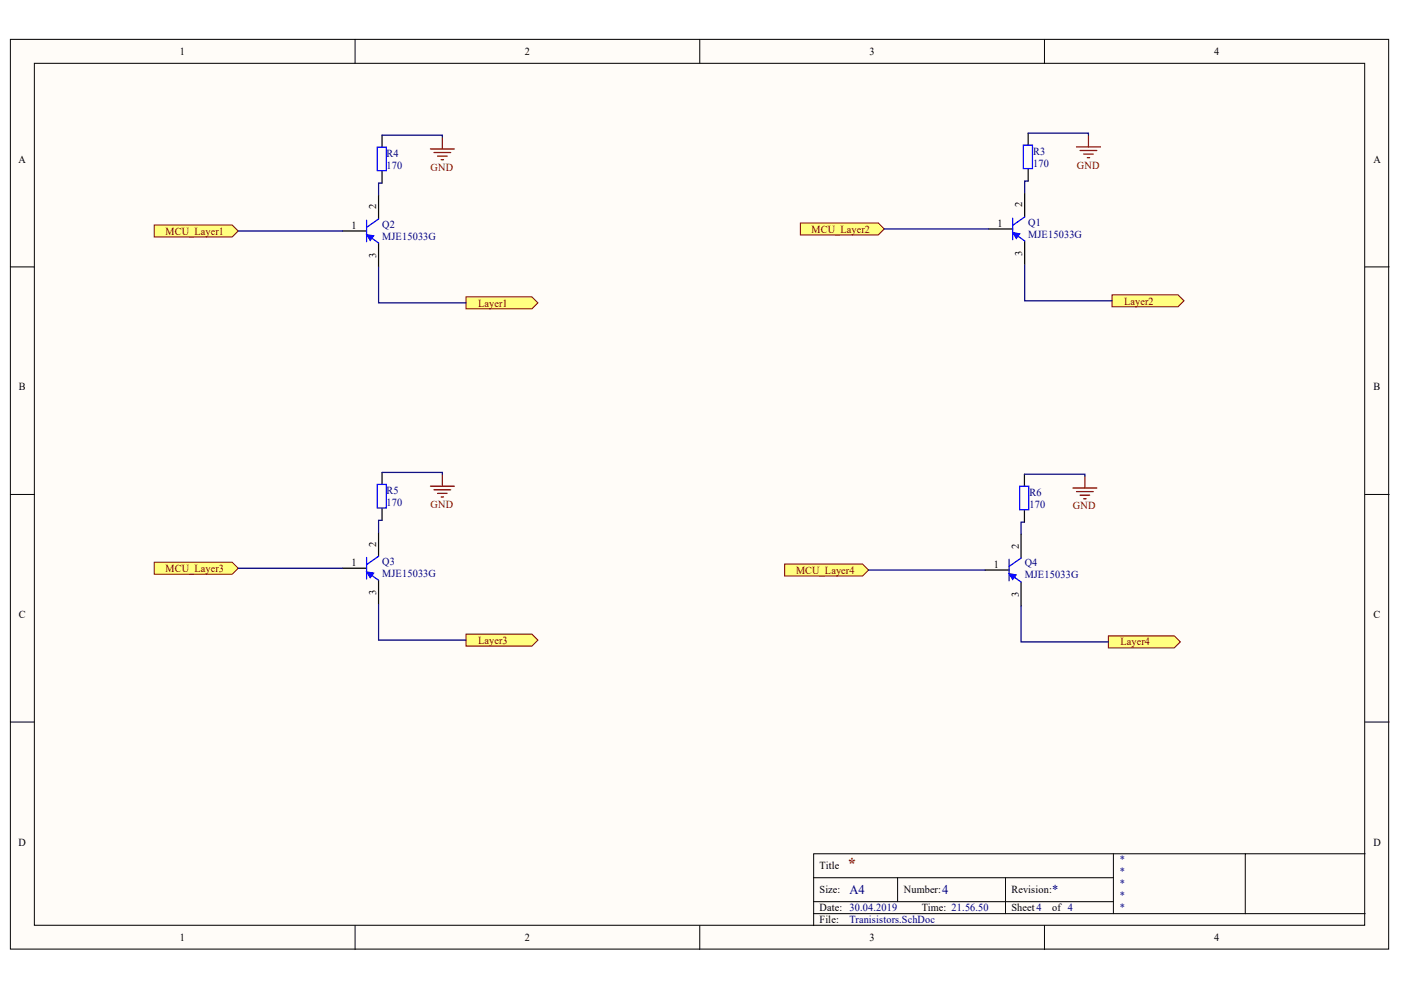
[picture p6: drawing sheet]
<svg xmlns="http://www.w3.org/2000/svg" width="297mm" height="210mm" viewBox="0 0 297 210" stroke-linecap="round" stroke-linejoin="round" font-family="sans-serif">
<g fill="#fffcf8" stroke="#000" stroke-width=".21">
<path d="M2.2 8.3h292.2v192.9h-292.2z"/>
<path d="M7.3 13.4h282v182.8h-282z"/>
</g>
<g fill="none" stroke="#000" stroke-width=".21">
<path d="M75.3 8.3v5.1M148.4 8.3v5.1M221.4 8.3v5.1M2.2 56.6h5.1M289.4 56.6h5.1M2.2 104.8h5.1M289.4 104.8h5.1M2.2 153.1h5.1M289.4 153.1h5.1M75.3 196.3v5M148.4 196.3v5M172.5 186.1h63.6"/>
<path d="M172.5 193.7h116.9M172.5 191.2h63.6M190.3 186.1v5.1M213.2 186.1v7.6M221.4 196.3v5M236.1 181v12.7M264 181h-91.5v15.3M289.4 181h-25.4v12.7"/>
</g>
<path d="M72.6 49h5.1M80.3 41.4v5M80.3 51.5v5.1" fill="none" stroke="#000" stroke-width=".26"/>
<path d="M77.7 46.7v4.6M78.5 50.2l1.8 1.3M80.3 46.4l-2.6 1.8" fill="none" stroke="#00f" stroke-width=".26"/>
<path d="M77.7 49.7l1.5 .3-.7 1z" fill="#00f" stroke="#00f" stroke-width=".21"/>
<g fill="#ffff80" stroke="#800000" stroke-width=".21">
<path d="M32.7 47.7h16.5l1.3 1.3-1.3 1.2h-16.5z" fill-rule="evenodd"/>
<path d="M98.8 62.9h14l1.2 1.3-1.2 1.3h-14z" fill-rule="evenodd"/>
</g>
<path d="M81 28.7h12.8v.3M50.5 49h22.1M80.3 56.6v7.6h18.5" fill="none" stroke="#000080" stroke-width=".26"/>
<path d="M81 28.7v2.5M81 36.3v2.5M209.6 48.5h5.1M217.3 40.9v5.1M217.3 51.1v5.1" fill="none" stroke="#000" stroke-width=".26"/>
<path d="M80 31.2h1.9v5h-1.9zM214.7 46.3v4.5M215.5 49.8l1.8 1.3M217.3 46l-2.6 1.8" fill="none" stroke="#00f" stroke-width=".26"/>
<path d="M91.2 31.6h5.1M92 32.3h3.6M92.8 33.1h2M93.5 33.9h.5M93.8 29v2.6" fill="none" stroke="#800000" stroke-width=".26"/>
<path d="M214.7 49.3l1.5 .3-.7 1z" fill="#00f" stroke="#00f" stroke-width=".21"/>
<g fill="#ffff80" stroke="#800000" stroke-width=".21">
<path d="M169.7 47.3h16.5l1.3 1.2-1.3 1.3h-16.5z" fill-rule="evenodd"/>
<path d="M235.8 62.5h14l1.2 1.3-1.2 1.2h-14z" fill-rule="evenodd"/>
</g>
<path d="M218 28.2h12.8v.4M187.5 48.5h22.1M217.3 56.2v7.6h18.5" fill="none" stroke="#000080" stroke-width=".26"/>
<path d="M218 28.2v2.6M218 35.8v2.6M80.3 112.9v5M72.6 120.5h5.1M80.3 123v5.1" fill="none" stroke="#000" stroke-width=".26"/>
<path d="M217 30.8h1.9v4.9h-1.9zM77.7 118.2v4.6M80.3 117.9l-2.6 1.8M78.5 121.8l1.8 1.2" fill="none" stroke="#00f" stroke-width=".26"/>
<path d="M228.2 31.1h5.1M229 31.9h3.6M229.8 32.7h2M230.5 33.4h.5M230.8 28.6v2.5" fill="none" stroke="#800000" stroke-width=".26"/>
<path d="M77.7 121.2l1.5 .3-.7 1z" fill="#00f" stroke="#00f" stroke-width=".21"/>
<g fill="#ffff80" stroke="#800000" stroke-width=".21">
<path d="M32.7 119.2h16.5l1.3 1.3-1.3 1.3h-16.5z" fill-rule="evenodd"/>
<path d="M98.8 134.4h14l1.2 1.3-1.2 1.3h-14z" fill-rule="evenodd"/>
</g>
<path d="M81 100.2h12.8v.3M50.5 120.5h22.1M80.3 128.1v7.6h18.5" fill="none" stroke="#000080" stroke-width=".26"/>
<path d="M81 100.2v2.5M81 107.8v2.5M216.5 113.2v5.1M208.9 120.9h5M216.5 123.4v5.1" fill="none" stroke="#000" stroke-width=".26"/>
<path d="M80 102.7h1.9v5h-1.9zM213.9 118.6v4.5M216.5 118.3l-2.6 1.8M214.7 122.1l1.8 1.3" fill="none" stroke="#00f" stroke-width=".26"/>
<path d="M91.2 103.1h5.1M92 103.8h3.6M92.8 104.6h2M93.5 105.4h.5M93.8 100.5v2.6" fill="none" stroke="#800000" stroke-width=".26"/>
<path d="M213.9 121.6l1.6 .3-.8 1z" fill="#00f" stroke="#00f" stroke-width=".21"/>
<g fill="#ffff80" stroke="#800000" stroke-width=".21">
<path d="M166.4 119.6h16.5l1.3 1.3-1.3 1.2h-16.5z" fill-rule="evenodd"/>
<path d="M235 134.8h14l1.2 1.3-1.2 1.3h-14z" fill-rule="evenodd"/>
</g>
<path d="M217.2 100.5v2.6M217.2 108.2v2.5" fill="none" stroke="#000" stroke-width=".26"/>
<path d="M216.2 103.1h1.9v5h-1.9z" fill="none" stroke="#00f" stroke-width=".26"/>
<path d="M81 38.8h-.7v2.6M218 38.4h-.7v2.5M81 110.3h-.7v2.6M217.2 100.5h12.8v.4M217.2 110.7h-.7v2.5M184.2 120.9h24.7M216.5 128.5v7.6h18.5" fill="none" stroke="#000080" stroke-width=".26"/>
<path d="M227.5 103.5h5.1M228.2 104.2h3.6M229 105h2M229.8 105.8h.5M230 100.9v2.6" fill="none" stroke="#800000" stroke-width=".26"/>
<text font-size="3.5" fill="#800000" x="179.6" y="184.3">*</text>
<g font-size="2.8" fill="#000080">
<text x="180.1" y="189.6">A4</text>
<text x="199.7" y="189.6">4</text>
<text x="223.1" y="189.6">*</text>
</g>
<g font-size="2.3">
<text x="38.2" y="11.7">1</text>
<text x="111.2" y="11.7">2</text>
<text x="184.3" y="11.7">3</text>
<text x="257.4" y="11.7">4</text>
<text x="3.9" y="34.5">A</text>
<text x="291.2" y="34.5">A</text>
<text x="74.5" y="48.5">1</text>
<text x="211.5" y="48.1">1</text>
<text x="4" y="82.7">B</text>
<text x="291.2" y="82.7">B</text>
<text x="74.5" y="120">1</text>
<text x="210.7" y="120.4">1</text>
<text x="4" y="131">C</text>
<text x="291.2" y="131">C</text>
<text x="3.9" y="179.3">D</text>
<text x="291.2" y="179.3">D</text>
<text x="173.8" y="184.3">Title</text>
<text x="173.8" y="189.4">Size:</text>
<text x="191.6" y="189.4">Number:</text>
<text x="214.5" y="189.4">Revision:</text>
<text x="173.8" y="193.2">Date: 30.04.2019</text>
<text x="173.8" y="195.8">File:</text>
<text x="195.4" y="193.2">Time: 21.56.50</text>
<text x="214.5" y="193.2">Sheet 4</text>
<text x="223.1" y="193.2">of 4</text>
<text x="38.2" y="199.6">1</text>
<text x="111.2" y="199.6">2</text>
<text x="184.3" y="199.6">3</text>
<text x="257.4" y="199.6">4</text>
</g>
<g font-size="2.3" fill="#000080">
<text x="82" y="33.2">R4</text>
<text x="82" y="35.8">170</text>
<text x="219" y="32.8">R3</text>
<text x="219" y="35.3">170</text>
<text x="218" y="47.8">Q1</text>
<text x="81" y="48.3">Q2</text>
<text x="81" y="50.8">MJE15033G</text>
<text x="218" y="50.4">MJE15033G</text>
<text x="82" y="104.7">R5</text>
<text x="82" y="107.3">170</text>
<text x="218.3" y="105.1">R6</text>
<text x="218.3" y="107.7">170</text>
<text x="81" y="119.8">Q3</text>
<text x="81" y="122.3">MJE15033G</text>
<text x="217.3" y="120.1">Q4</text>
<text x="217.3" y="122.6">MJE15033G</text>
<text x="237.3" y="183.1">*</text>
<text x="237.3" y="185.6">*</text>
<text x="237.3" y="188.1">*</text>
<text x="237.3" y="190.7">*</text>
<text x="180.1" y="195.8">Tranisistors.SchDoc</text>
<text x="237.3" y="193.2">*</text>
</g>
<g font-size="2.3" fill="#800000">
<text x="228.3" y="35.8">GND</text>
<text x="91.3" y="36.2">GND</text>
<text x="35.1" y="49.8">MCU_Layer1</text>
<text x="172.1" y="49.4">MCU_Layer2</text>
<text x="101.4" y="65">Layer1</text>
<text x="238.3" y="64.6">Layer2</text>
<text x="91.3" y="107.7">GND</text>
<text x="227.5" y="108">GND</text>
<text x="35.1" y="121.3">MCU_Layer3</text>
<text x="168.8" y="121.6">MCU_Layer4</text>
<text x="101.4" y="136.5">Layer3</text>
<text x="237.6" y="136.8">Layer4</text>
</g>
<g font-size="2.2">
<text x="79.8" y="44.4" transform="rotate(-90 79.8 44.4)">2</text>
<text x="216.7" y="44" transform="rotate(-90 216.7 44)">2</text>
<text x="79.8" y="54.7" transform="rotate(-90 79.8 54.7)">3</text>
<text x="216.7" y="54.3" transform="rotate(-90 216.7 54.3)">3</text>
<text x="79.8" y="115.9" transform="rotate(-90 79.8 115.9)">2</text>
<text x="216" y="116.3" transform="rotate(-90 216 116.3)">2</text>
<text x="79.8" y="126.2" transform="rotate(-90 79.8 126.2)">3</text>
<text x="216" y="126.6" transform="rotate(-90 216 126.6)">3</text>
</g>
</svg>
